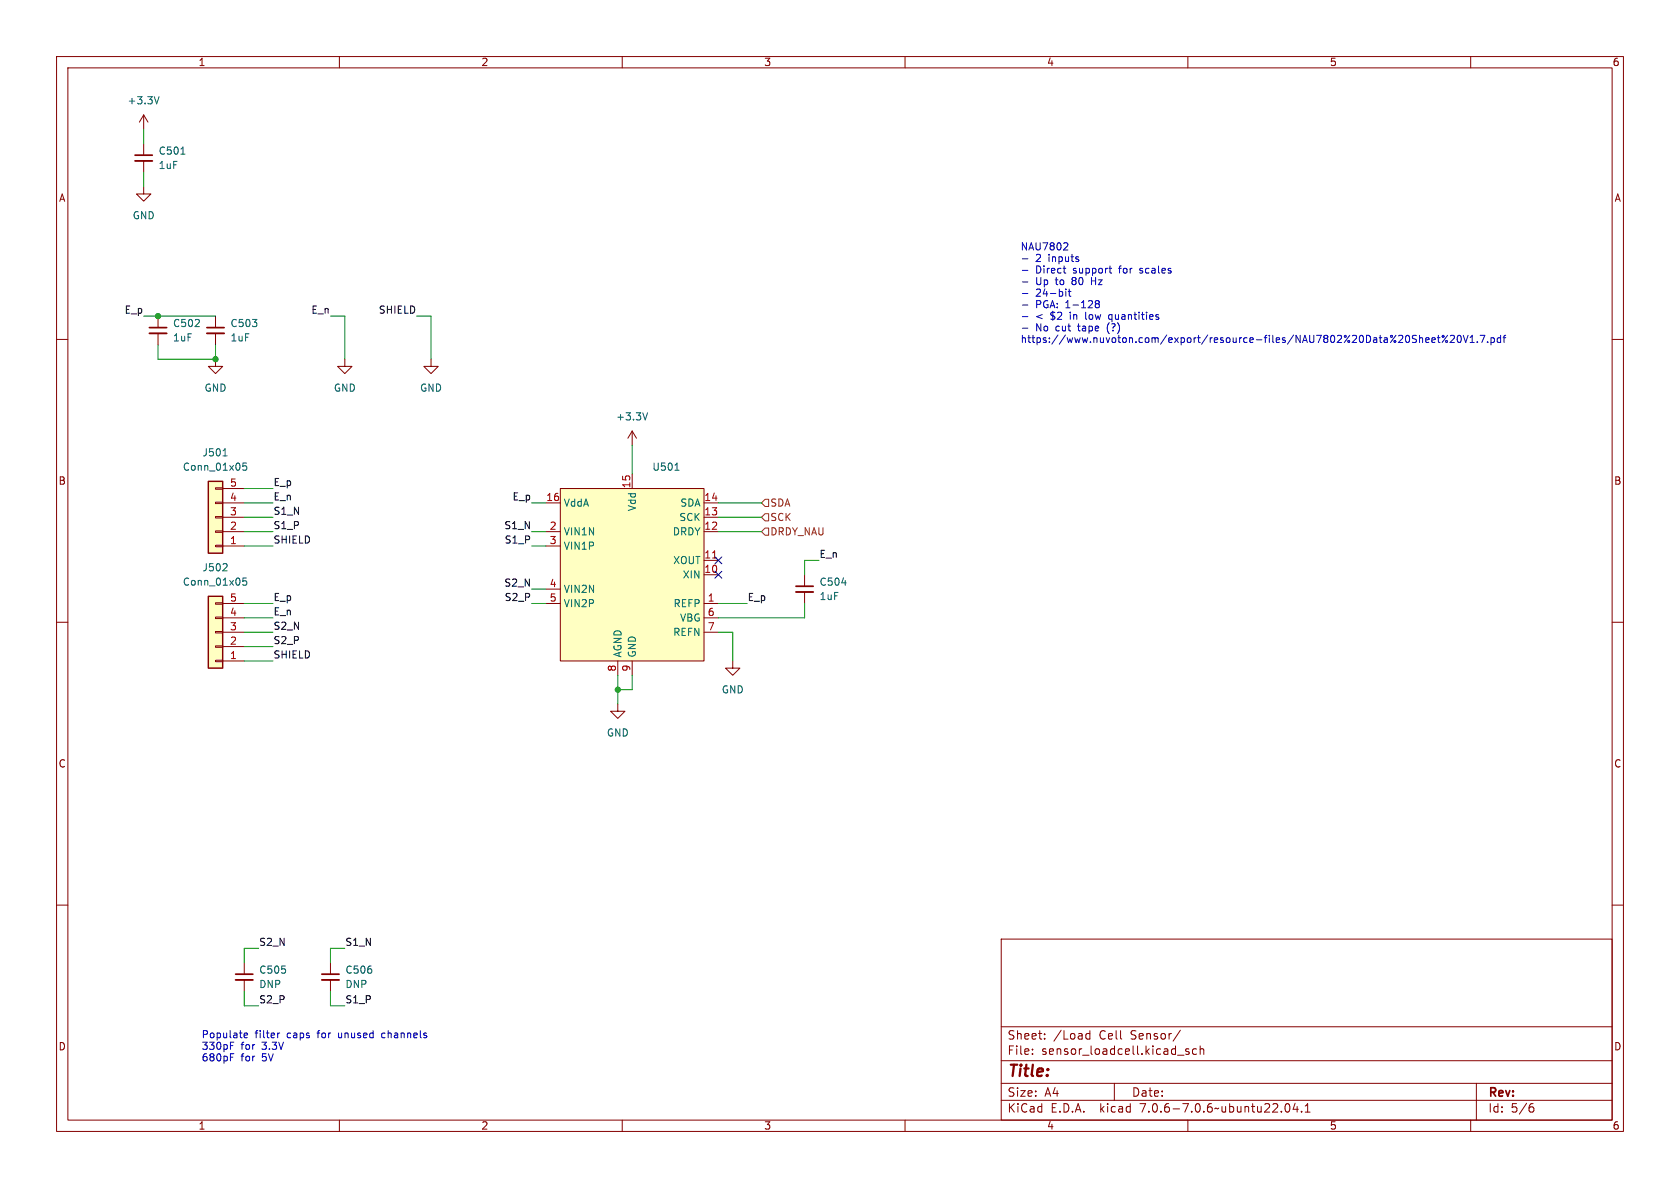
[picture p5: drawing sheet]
<svg xmlns="http://www.w3.org/2000/svg" width="297mm" height="210mm" viewBox="0 0 297 210" stroke-linecap="round" stroke-linejoin="round" font-family="sans-serif">
<g fill="none" stroke="#840000" stroke-width=".18">
<path d="M10 10h277v190h-277zM12 12h273v186h-273zM60 10v2M110 10v2M160 10v2M210 10v2M260 10v2M25.4 33v1.3h1.3l-1.3 1.3-1.3-1.3h1.3M25.4 20.3l-.8 1.3M25.4 20.3v2.6M25.4 25.4v2M25.4 28.4v2.1"/>
<path d="M25.4 20.3l.8 1.3M10 60h2M27.9 55.9v2M27.9 58.9v2.1M38.1 55.9v2M38.1 58.9v2.1M285 60h2M38.1 63.5v1.3h1.3l-1.3 1.2-1.3-1.2h1.3M61 63.5v1.3h1.2l-1.2 1.2-1.3-1.2h1.3M76.2 63.5v1.3h1.3l-1.3 1.2-1.3-1.2h1.3M111.8 76.2l-.8 1.3M111.8 76.2v2.5"/>
<path d="M111.8 76.2l.7 1.3M38.1 86.2h1.3v.3h-1.3zM38.1 88.8h1.3v.2h-1.3zM38.1 91.3h1.3v.3h-1.3zM38.1 93.9h1.3v.2h-1.3zM38.1 96.4h1.3v.2h-1.3zM39.4 94h3.8M39.4 91.4h3.8M39.4 88.9h3.8M39.4 96.5h3.8M39.4 86.4h3.8M96.5 94h2.6"/>
<path d="M96.5 88.9h2.6M96.5 96.5h2.6M99.1 86.4h25.4v30.4h-25.4zM111.8 83.8v2.6M124.5 99.1h2.5M124.5 94h2.5M124.5 91.4h2.5M124.5 88.9h2.5M10 110h2M38.1 106.6h1.3v.2h-1.3zM38.1 109.1h1.3v.2h-1.3zM38.1 111.6h1.3v.3h-1.3z"/>
<path d="M38.1 114.2h1.3v.2h-1.3zM38.1 116.7h1.3v.3h-1.3zM39.4 106.7h3.8M39.4 109.2h3.8M39.4 111.8h3.8M39.4 116.8h3.8M39.4 114.3h3.8M96.5 106.7h2.6M96.5 104.1h2.6M109.2 116.8v2.6M111.8 116.8v2.6M124.5 106.7h2.5"/>
<path d="M124.5 101.6h2.5M124.5 109.2h2.5M124.5 111.8h2.5M129.5 116.8v1.3h1.3l-1.3 1.3-1.2-1.3h1.2M142.2 101.6v2M142.2 104.6v2.1M285 110h2M109.2 124.5v1.2h1.3l-1.3 1.3-1.3-1.3h1.3M10 160h2M285 160h2M43.2 170.2v2M43.2 173.2v2.1"/>
<path d="M58.4 170.2v2M58.4 173.2v2.1M177 166h108v32h-108zM60 198v2M110 198v2M160 198v2M177 194.5h108M177 191.5h108M177 187.5h108M177 181.5h108M182.5 186.3v.1M182.5 185.5v.1"/>
<path d="M184.7 183.6v.1M184.7 182.8v.1M192 183.6l.2 .1 .5-.1M192.7 182.2v1.5M192.7 182.8l-.5-.1-.2 .1M197 191.5v3M208.2 186.5h1.1M208.7 182.1l-1.3 2M210 198v2M210.2 185.5l-.4-.1-.2 .2 .1 .2 .5 .2v.3h-.6M211.5 185.5l-.4-.1-.3 .3v.4l.2 .2h.5M212.2 185.5l.2-.1 .3 .1 .1 .9"/>
<path d="M212.2 184.9v1.5M227.3 195.2l.2-.1a.81 .81 0 0 1 .6 .6 .81 .81 0 0 1-.3 .8l-.1 .1a.81 .81 0 0 1-.4-1.4zM229 195l-.4 1.1h.9M229.3 195.6v1M230.1 196.5v.1M230.7 196.6h.9M230.7 195.5l.5-.4v1.5M260 198v2M261 191.5v6.5M270.6 195.7h.3l.3 .3-.1 .5-.5 .1M271 195.1l-.4 .1"/>
</g>
<path d="M23.9 28.4h3M26.4 58.9h3.1M36.6 58.9h3M140.7 104.6h3.1M41.7 173.2h3M56.9 173.2h3" fill="none" stroke="#840000" stroke-width=".33"/>
<path d="M23.9 27.4h3M26.4 57.9h3.1M36.6 57.9h3M140.7 103.6h3.1M41.7 172.2h3M56.9 172.2h3" fill="none" stroke="#840000" stroke-width=".3"/>
<path d="M28.1 17.1l-.4 1.3M32 27.3h.7M114.5 73l-.4 1.2M39.4 80.6h.8M40 99.7l.2 .2-.1 .3-.7 .7h.8M43.6 81.9h-.6l-.1 .6 .2-.2 .4 .1 .1 .2v.4l-.2 .1-.5-.1M119.3 83.1h.8M43.6 102.2h-.6l-.1 .6 .2-.1h.4l.1 .2v.4l-.2 .1-.5-.1M148.8 103h.8" fill="none" stroke="#006464" stroke-width=".18"/>
<g fill="#ffffc2" stroke="#ffffc2" stroke-width=".18">
<path d="M99.1 86.4h25.4v30.4h-25.4z"/>
<path d="M36.8 85.1h2.6v12.7h-2.6z"/>
<path d="M36.8 105.4h2.6v12.7h-2.6z"/>
</g>
<path d="M126 98.6h.7" fill="none" stroke="#a90000" stroke-width=".18"/>
<path d="M36.8 85.1h2.6v12.7h-2.6zM36.8 105.4h2.6v12.7h-2.6z" fill="none" stroke="#840000" stroke-width=".25"/>
<path d="M134.6 88.9l.7-.6h.6v1.2h-.6zM134.6 94l.7-.7h.6v1.3h-.6zM135.3 90.8h.6v1.3h-.6l-.7-.7z" fill="none" stroke="#725600" stroke-width=".18"/>
<g fill="none" stroke="#0000c2" stroke-width=".18">
<path d="M180.7 45.7h1M180.7 47.8h1M180.7 49.8h1M180.7 51.9h1M180.7 53.9h1M180.7 56h1M180.7 58h1M187.9 47.4h.5M188.2 48.2l.2 .1M188.2 42.9l.5 .1 .1 .3-.8 .9h.8M188.4 51.1v.1M188.4 51.5v.9"/>
<path d="M188.8 51.5h.5M189 51.1v1.1l.3 .2M193.9 53.7l-.3-.3 .3-.3h.2l.2 .3-.2 .3M193.9 53.7l-.3 .2 .1 .4 .2 .1h.3l.1-.2v-.3l-.2-.2M193.9 53.7h.2M196 47.4h.5M196.1 55.7l-.1 .2 .1 .5M196.3 48.2l.2 .1M204.7 56l.2 .2-.2 .3M204.7 55.6l.1 .1M251 59.3v1.2M251 59.8l.1-.1 .3 .1 .1 .7"/>
<path d="M254.1 59.7h.5M254.3 59.3v1.1l.3 .1M255.9 59.3l-1 1.2M256.4 59.4l.5-.1 .2 .3-.8 .9h.8M257.7 59.4l.2-.1a.68 .68 0 0 1 .5 .6 .68 .68 0 0 1-.5 .6l-.2-.1-.1-.3zM258.7 59.3l.4 1.2 .4-1.2M259.9 59.6l.4-.3v1.2M261.7 59.3h.8l-.5 1.2M263.6 59.8l.4-.1 .2 .2-.1 .6h-.5M263.6 59.7v1.3M265.3 59.8l-.4-.1-.2 .2 .1 .6h.5M265.3 59.3v1.2"/>
<path d="M265.7 59.7h.5M266.2 59.3l-.3 .2v1M252 60.1l.6-.1v-.2l-.4-.1-.2 .2 .1 .6h.5M253.1 60.1l.6-.1v-.2l-.4-.1-.2 .2 .1 .6h.5M259.9 60.5h.7M261.2 60.4v.1M263 60.4v.1M40.7 184.8h.5M40.7 186.9h.5M40.7 186.3h.6M43.2 183l.6-.1-.1-.2-.4-.1-.1 .2v.6h.5M49.1 182.6v.9"/>
<path d="M49.4 182.6l-.3 .3M67.7 182.6l-.2 .3v.3l.2 .3"/>
<circle cx="255.1" cy="59.5" r=".18"/>
<circle cx="255.7" cy="60.4" r=".18"/>
</g>
<g fill="none" stroke="#009600" stroke-width=".18">
<path d="M25.4 22.9v2.5M25.4 30.5v2.5M25.4 55.9h12.7M58.4 55.9h2.6v7.6M73.7 55.9h2.5v7.6M27.9 61v2.5h10.2v-2.5M111.8 78.7v5.1M43.2 86.4h5.1M43.2 88.9h5.1M43.2 96.5h5.1M43.2 94h5.1M43.2 91.4h5.1"/>
<path d="M94 88.9h2.5M94 96.5h2.5M94 94h2.5M127 88.9h7.6M127 94h7.6M127 91.4h7.6M144.8 99.1h-2.6v2.5M43.2 116.8h5.1M43.2 111.8h5.1M43.2 109.2h5.1M43.2 106.7h5.1M43.2 114.3h5.1"/>
<path d="M94 106.7h2.5M94 104.1h2.5M109.2 119.4v5.1M111.8 119.4v2.5h-2.6M127 111.8h2.5v5M127 106.7h5.1M142.2 106.7v2.5h-15.2M43.2 175.3v2.5h2.5M45.7 167.6h-2.5v2.6M58.4 175.3v2.5h2.6M61 167.6h-2.6v2.6"/>
</g>
<path d="M126.4 98.5l1.2 1.2M127.6 98.5l-1.2 1.2M126.4 101l1.2 1.2M127.6 101l-1.2 1.2" fill="none" stroke="#000084" stroke-width=".18"/>
<g fill="#009600" stroke="#009600" stroke-width=".18">
<circle cx="38.1" cy="63.5" r=".46"/>
<circle cx="27.9" cy="55.9" r=".46"/>
<circle cx="109.2" cy="121.9" r=".46"/>
</g>
<text font-size="2.8" fill="#840000" x="178" y="190.9">Title:</text>
<g font-size="2.1" fill="#840000">
<text x="178" y="184">Sheet:</text>
<text x="186.2" y="184">/Load</text>
<text x="194.4" y="184">Cell</text>
<text x="200" y="184">Sensor/</text>
<text x="178" y="186.7">File:</text>
<text x="184.1" y="186.7">sensor_loadcell.kicad_sch</text>
<text x="178" y="196.9">KiCad</text>
<text x="178" y="194.1">Size:</text>
<text x="184.7" y="194.1">A4</text>
<text x="185.7" y="196.9">E.D.A.</text>
<text x="194.6" y="196.9">kicad</text>
<text x="200" y="194.1">Date:</text>
<text x="201.8" y="196.9">7.0.6-7.0.6~ubuntu22.04.1</text>
<text x="263" y="194.3">Rev:</text>
<text x="263" y="196.9">Id:</text>
<text x="267.1" y="196.9">5/6</text>
</g>
<g font-size="1.8" fill="#840000">
<text x="35" y="11.9">1</text>
<text x="85" y="11.9">2</text>
<text x="135" y="11.9">3</text>
<text x="185" y="11.9">4</text>
<text x="235" y="11.9">5</text>
<text x="285" y="11.9">6</text>
<text x="10.3" y="35.9">A</text>
<text x="285.3" y="35.9">A</text>
<text x="10.3" y="85.9">B</text>
<text x="285.3" y="85.9">B</text>
<text x="10.3" y="135.9">C</text>
<text x="285.3" y="135.9">C</text>
<text x="10.3" y="185.9">D</text>
<text x="285.3" y="185.9">D</text>
<text x="35" y="199.9">1</text>
<text x="85" y="199.9">2</text>
<text x="135" y="199.9">3</text>
<text x="185" y="199.9">4</text>
<text x="235" y="199.9">5</text>
<text x="285" y="199.9">6</text>
</g>
<g font-size="1.8" fill="#006464">
<text x="22.5" y="18.6">+3.3V</text>
<text x="27.9" y="27.5">C501</text>
<text x="27.9" y="30.1">1uF</text>
<text x="23.4" y="39">GND</text>
<text x="30.5" y="58">C502</text>
<text x="40.6" y="58">C503</text>
<text x="30.5" y="60.6">1uF</text>
<text x="40.6" y="60.6">1uF</text>
<text x="36.1" y="69.4">GND</text>
<text x="58.9" y="69.4">GND</text>
<text x="74.2" y="69.4">GND</text>
<text x="108.8" y="74.5">+3.3V</text>
<text x="32.2" y="83.4">Conn_01x05</text>
<text x="35.7" y="80.9">J501</text>
<text x="115.2" y="83.4">U501</text>
<text x="99.6" y="89.8">VddA</text>
<text x="120.2" y="89.8">SDA</text>
<text x="99.6" y="94.8">VIN1N</text>
<text x="112.6" y="90.5" transform="rotate(-90 112.6 90.5)">Vdd</text>
<text x="118.9" y="94.8">DRDY</text>
<text x="120" y="92.3">SCK</text>
<text x="35.7" y="101.2">J502</text>
<text x="99.6" y="97.4">VIN1P</text>
<text x="118.9" y="99.9">XOUT</text>
<text x="32.2" y="103.7">Conn_01x05</text>
<text x="99.6" y="105">VIN2N</text>
<text x="99.6" y="107.5">VIN2P</text>
<text x="119" y="107.5">REFP</text>
<text x="120.6" y="102.5">XIN</text>
<text x="144.8" y="103.7">C504</text>
<text x="144.8" y="106.3">1uF</text>
<text x="118.9" y="112.6">REFN</text>
<text x="120.1" y="110.1">VBG</text>
<text x="110.1" y="116.3" transform="rotate(-90 110.1 116.3)">AGND</text>
<text x="112.6" y="116.3" transform="rotate(-90 112.6 116.3)">GND</text>
<text x="127.5" y="122.8">GND</text>
<text x="107.2" y="130.4">GND</text>
<text x="45.7" y="172.3">C505</text>
<text x="61" y="172.3">C506</text>
<text x="45.7" y="174.9">DNP</text>
<text x="61" y="174.9">DNP</text>
</g>
<g font-size="1.8" fill="#0000c2">
<text x="180.3" y="44.4">NAU7802</text>
<text x="183.1" y="46.4">2</text>
<text x="185.5" y="46.4">inputs</text>
<text x="183.1" y="48.4">Direct</text>
<text x="183.1" y="50.5">Up</text>
<text x="183.1" y="52.5">24-bit</text>
<text x="186.7" y="50.5">to</text>
<text x="189.8" y="50.5">80</text>
<text x="189.8" y="48.4">support</text>
<text x="193.4" y="50.5">Hz</text>
<text x="198.1" y="48.4">for</text>
<text x="202" y="48.4">scales</text>
<text x="183.1" y="54.6">PGA: 1-128</text>
<text x="183.1" y="56.6">&lt;</text>
<text x="183.1" y="58.7">No</text>
<text x="185.8" y="56.6">$2</text>
<text x="186.7" y="58.7">cut</text>
<text x="189.4" y="56.6">in</text>
<text x="190.9" y="58.7">tape</text>
<text x="192.3" y="56.6">low</text>
<text x="196.2" y="58.7">(?)</text>
<text x="196.7" y="56.6">quantities</text>
<text x="180.3" y="60.7">https://www.nuvoton.com/export/resource-files/NAU7802%20Data%20Sheet%20V1.7.pdf</text>
<text x="35.6" y="183.6">Populate</text>
<text x="35.6" y="185.7">330pF</text>
<text x="42.6" y="185.7">for</text>
<text x="45.1" y="183.6">filter</text>
<text x="46.4" y="185.7">3.3V</text>
<text x="50.8" y="183.6">caps</text>
<text x="56.4" y="183.6">for</text>
<text x="60.3" y="183.6">unused</text>
<text x="68.1" y="183.6">channels</text>
<text x="35.6" y="187.7">680pF</text>
<text x="42.6" y="187.7">for</text>
<text x="46.4" y="187.7">5V</text>
</g>
<g font-size="1.8" fill="#0f0f0f">
<text x="21.9" y="55.5">E_p</text>
<text x="55" y="55.5">E_n</text>
<text x="66.9" y="55.5">SHIELD</text>
<text x="48.3" y="88.6">E_n</text>
<text x="48.3" y="86">E_p</text>
<text x="90.5" y="88.6">E_p</text>
<text x="48.3" y="91.1">S1_N</text>
<text x="48.3" y="93.6">S1_P</text>
<text x="89.1" y="93.6">S1_N</text>
<text x="48.3" y="96.2">SHIELD</text>
<text x="89.1" y="96.2">S1_P</text>
<text x="144.8" y="98.7">E_n</text>
<text x="48.3" y="106.3">E_p</text>
<text x="89.1" y="103.8">S2_N</text>
<text x="89.1" y="106.3">S2_P</text>
<text x="132.1" y="106.3">E_p</text>
<text x="48.3" y="108.9">E_n</text>
<text x="48.3" y="114">S2_P</text>
<text x="48.3" y="111.4">S2_N</text>
<text x="48.3" y="116.5">SHIELD</text>
<text x="45.7" y="167.3">S2_N</text>
<text x="61" y="167.3">S1_N</text>
<text x="45.7" y="177.5">S2_P</text>
<text x="61" y="177.5">S1_P</text>
</g>
<g font-size="1.8" fill="#a90000">
<text x="40.6" y="88.6">4</text>
<text x="40.6" y="86.1">5</text>
<text x="96.5" y="88.6">16</text>
<text x="111.5" y="86.4" transform="rotate(-90 111.5 86.4)">15</text>
<text x="124.4" y="88.6">14</text>
<text x="40.6" y="93.7">2</text>
<text x="40.6" y="91.2">3</text>
<text x="97.1" y="93.7">2</text>
<text x="124.4" y="93.7">12</text>
<text x="124.4" y="91.2">13</text>
<text x="40.6" y="96.3">1</text>
<text x="97.1" y="96.3">3</text>
<text x="124.4" y="101.3">10</text>
<text x="124.4" y="98.8">11</text>
<text x="40.6" y="106.4">5</text>
<text x="97.1" y="103.9">4</text>
<text x="97.1" y="106.4">5</text>
<text x="125" y="106.4">1</text>
<text x="40.6" y="111.5">3</text>
<text x="40.6" y="109">4</text>
<text x="125" y="109">6</text>
<text x="125" y="111.5">7</text>
<text x="40.6" y="116.6">1</text>
<text x="40.6" y="114">2</text>
<text x="109" y="118.8" transform="rotate(-90 109 118.8)">8</text>
<text x="111.5" y="118.8" transform="rotate(-90 111.5 118.8)">9</text>
</g>
<g font-size="1.8" fill="#725600">
<text x="136.1" y="89.8">SDA</text>
<text x="136.1" y="92.3">SCK</text>
<text x="136.1" y="94.8">DRDY_NAU</text>
</g>
</svg>
